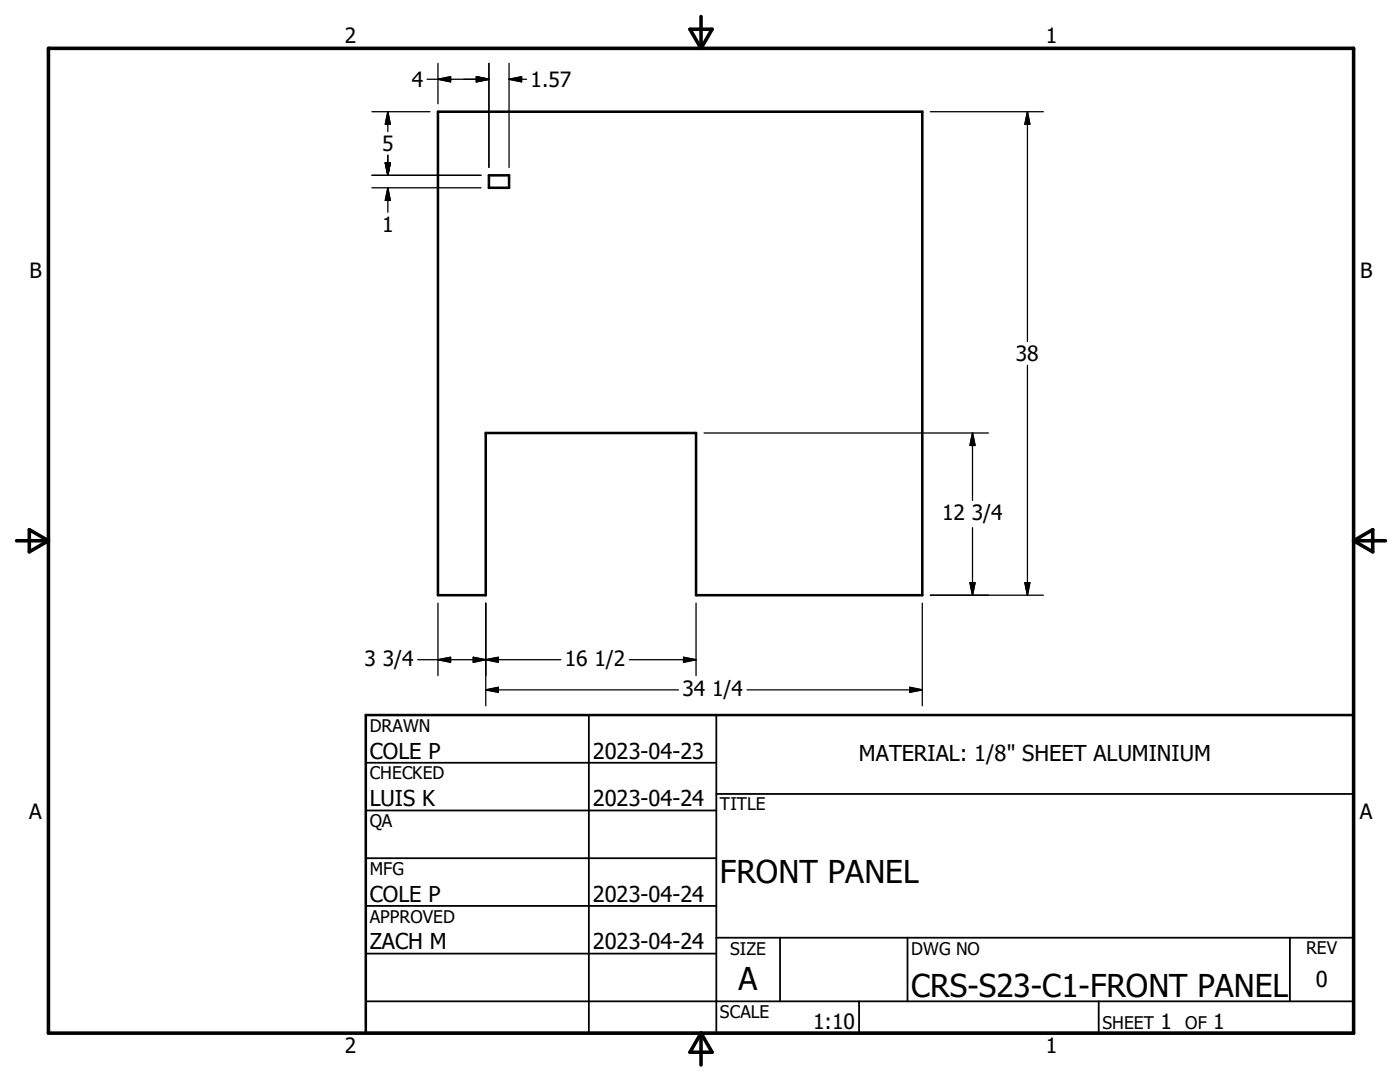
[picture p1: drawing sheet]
<svg xmlns="http://www.w3.org/2000/svg" width="279mm" height="216mm" viewBox="0 0 279 216" stroke-linecap="round" stroke-linejoin="round" font-family="sans-serif">
<path d="M87.4 22.3h96.7v96.5h-45.2v-32.4h-42v32.4h-9.5zM97.6 35h4v2.5h-4zM73 142.7h197.1v63.5h-197.1z" fill="none" stroke="#000" stroke-width=".51"/>
<path d="M9.7 9.6h260.4v196.6h-260.4zM137.7 5.8h4.4l-2.2 3.8zM139.9 3.3v6.3M3.3 107.9h6.4M5.8 105.7l3.9 2.2-3.9 2.2zM270.1 107.9h6.4M270.1 107.9l3.9-2.2v4.4zM139.9 206.2v6.3M139.9 206.2l2.2 3.8h-4.4z" fill="none" stroke="#000" stroke-width=".71"/>
<g fill="none" stroke="#000" stroke-width=".36">
<path d="M73 152.2h70M117.5 142.7v63.5M143 158.4h127.1M143 142.7v63.5M73 161.7h70M73 171.2h70M73 180.8h70M73 190.3h70M73 199.8h197.1M143 187.1h127.1M155.7 187.1v12.7M171.4 199.8v6.4"/>
<path d="M181.1 187.1v12.7M219.3 199.8v6.4M257.4 187.1v12.7"/>
</g>
<g fill="none" stroke="#000" stroke-width=".25">
<path d="M85.2 15.8h12.4M87.4 15.8l2.5-.5v1zM87.4 12.6v8.1M95.1 15.3l2.5 .5-2.5 .5zM97.6 12.6v20.8M101.6 15.8h3.5M101.6 15.8l2.5-.5v1zM101.6 12.6v20.8M74.2 22.3h11.6M74.2 35h21.8M74.2 37.5h21.8M76.9 32.5h1l-.5 2.5z"/>
<path d="M77.4 22.3l.5 2.5h-1zM77.4 22.3v4M77.4 31v4M77.4 37.5v4.8M77.4 37.5l.5 2.5h-1zM185.7 22.3h22.5M205 22.3v45.8M205 22.3l.5 2.5h-1zM205 72.9v45.9M140.5 86.4h56.8M194.1 86.4v13.5M194.1 86.4l.5 2.5h-1z"/>
<path d="M185.7 118.8h22.5M193.6 116.3h1l-.5 2.5zM194.1 105.3v13.5M204.5 116.3h1l-.5 2.5zM83.4 131.6h28.5M87.4 131.6l2.5-.4v.9zM87.4 120.4v14.4M94.4 131.2l2.5 .4-2.5 .5zM96.9 120.4v20.4M96.9 131.6l2.6-.4v.9zM96.9 137.7l2.6-.6v1zM96.9 137.7h38.5"/>
<path d="M125.6 131.6h13.3M136.4 131.2l2.5 .4-2.5 .5zM138.9 120.4v14.4M149.1 137.7h35M181.6 137.1l2.5 .6-2.5 .4zM184.1 120.4v20.4"/>
</g>
<g fill="#000" stroke="#000" stroke-width=".25">
<path d="M87.4 15.8l2.5-.5v1zM95.1 15.3l2.5 .5-2.5 .5zM101.6 15.8l2.5-.5v1zM76.9 32.5h1l-.5 2.5zM77.4 22.3l.5 2.5h-1zM77.4 37.5l.5 2.5h-1zM205 22.3l.5 2.5h-1zM194.1 86.4l.5 2.5h-1zM193.6 116.3h1l-.5 2.5zM204.5 116.3h1l-.5 2.5zM87.4 131.6l2.5-.4v.9zM94.4 131.2l2.5 .4-2.5 .5z"/>
<path d="M96.9 131.6l2.6-.4v.9zM96.9 137.7l2.6-.6v1zM136.4 131.2l2.5 .4-2.5 .5zM181.6 137.1l2.5 .6-2.5 .4z"/>
</g>
<g font-size="6.3">
<text x="143.7" y="176.1">FRONT PANEL</text>
<text x="147.4" y="197.6">A</text>
<text x="181.9" y="198.9">CRS-S23-C1-FRONT PANEL</text>
</g>
<g font-size="4.4">
<text x="73.8" y="151.4">COLE P</text>
<text x="118.3" y="151.4">2023-04-23</text>
<text x="171.4" y="151.8">MATERIAL: 1/8&quot; SHEET ALUMINIUM</text>
<text x="73.8" y="160.9">LUIS K</text>
<text x="118.3" y="160.9">2023-04-24</text>
<text x="73.8" y="179.9">COLE P</text>
<text x="118.3" y="179.9">2023-04-24</text>
<text x="73.8" y="189.4">ZACH M</text>
<text x="118.3" y="189.4">2023-04-24</text>
<text x="262.6" y="196.9">0</text>
</g>
<g font-size="4.2">
<text x="68.8" y="8.7">2</text>
<text x="208.7" y="8.7">1</text>
<text x="82.2" y="17.4">4</text>
<text x="105.9" y="17.3">1.57</text>
<text x="76.2" y="30.1">5</text>
<text x="76.2" y="46.2">1</text>
<text x="5.9" y="55.5">B</text>
<text x="271.4" y="55.5">B</text>
<text x="202.7" y="72.1">38</text>
<text x="188" y="103.8">12 3/4</text>
<text x="72.8" y="132.9">3 3/4</text>
<text x="112.7" y="132.9">16 1/2</text>
<text x="136.2" y="138.9">34 1/4</text>
<text x="5.8" y="163.4">A</text>
<text x="271.4" y="163.4">A</text>
<text x="162.3" y="205.3">1:10</text>
<text x="231.6" y="205.3">1</text>
<text x="242.1" y="205.3">1</text>
<text x="68.8" y="210.2">2</text>
<text x="208.7" y="210.2">1</text>
</g>
<g font-size="3.5">
<text x="73.8" y="146">DRAWN</text>
<text x="73.8" y="155.5">CHECKED</text>
<text x="143.7" y="161.7">TITLE</text>
<text x="73.8" y="165.1">QA</text>
<text x="73.8" y="174.6">MFG</text>
<text x="73.8" y="184.1">APPROVED</text>
<text x="145.7" y="190.5">SIZE</text>
<text x="181.9" y="190.5">DWG NO</text>
<text x="260.6" y="190.4">REV</text>
<text x="143.7" y="203.1">SCALE</text>
<text x="220" y="205.3">SHEET</text>
<text x="236.5" y="205.3">OF</text>
</g>
</svg>
